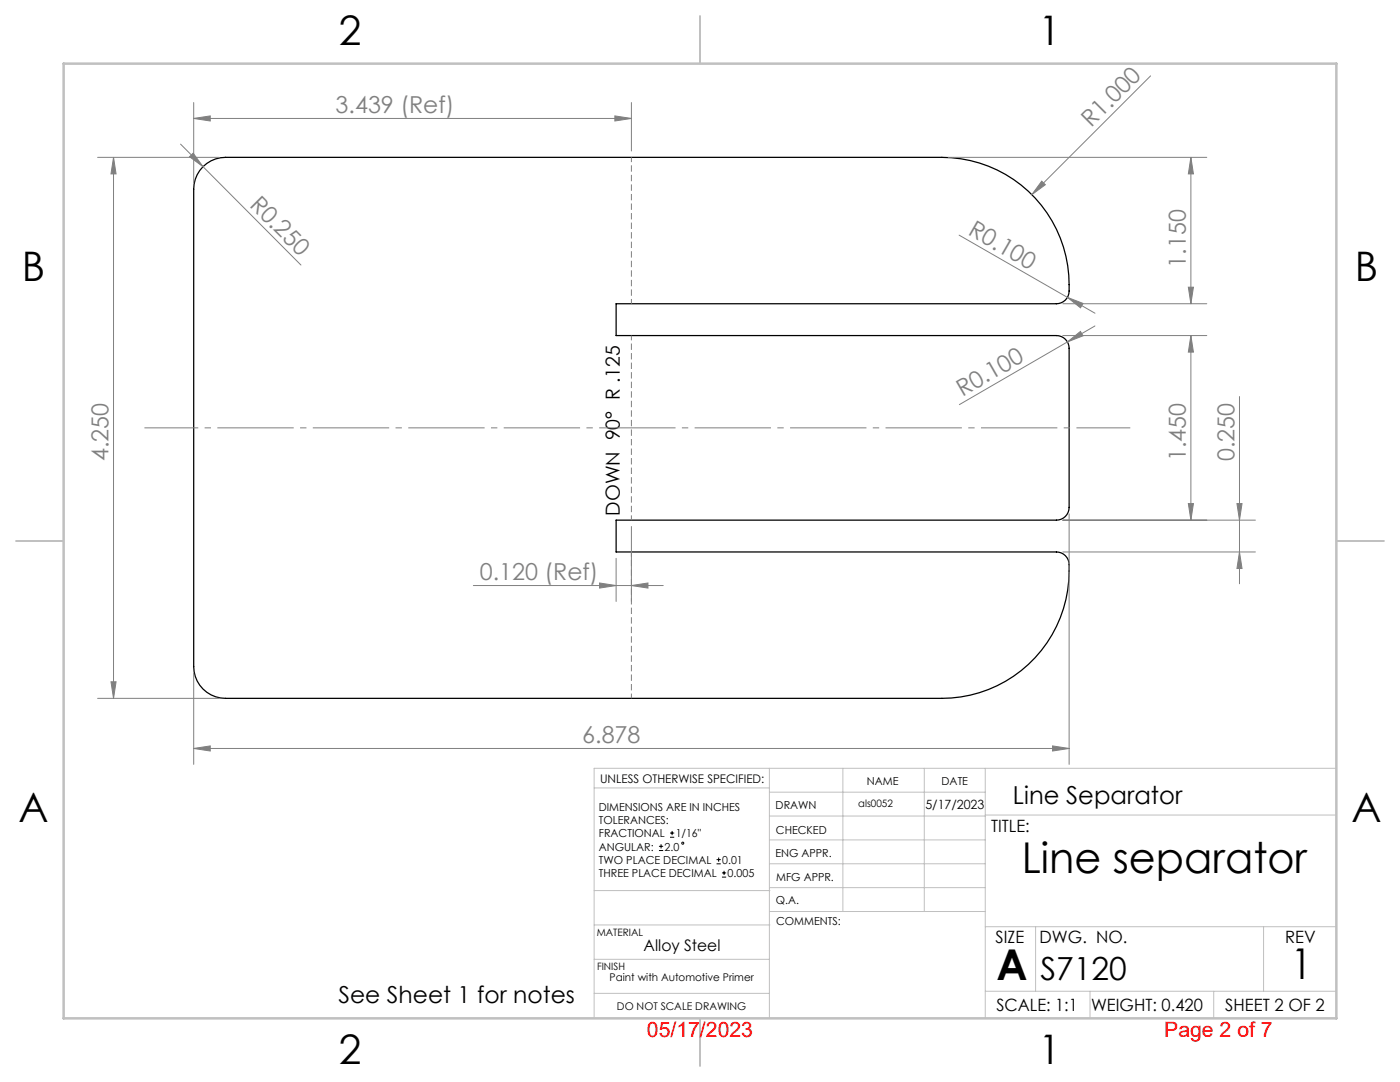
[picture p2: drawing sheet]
<svg xmlns="http://www.w3.org/2000/svg" width="279mm" height="216mm" viewBox="0 0 279 216" stroke-linecap="round" stroke-linejoin="round" font-family="sans-serif">
<path d="M40.5 33.3a6.4 6.4 0 0 1 4.5-1.9h143a25.4 25.4 0 0 1 25.3 27.2 2.54 2.54 0 0 1-2.5 2h-87.8v6.4h87.8a2.54 2.54 0 0 1 2.6 2.5v31.7a2.54 2.54 0 0 1-2.6 2.6h-87.8v6.3h87.8a2.54 2.54 0 0 1 2.6 2.6 25.5 25.5 0 0 1-25.4 26.6h-143a6.3 6.3 0 0 1-6.3-6.3v-95.3a6.4 6.4 0 0 1 1.8-4.4z" fill="none" stroke="#000" stroke-width=".25"/>
<g fill="none" stroke="#000" stroke-width=".2">
<path d="M131.5 169.7h.8M131.5 168.9h.8M131.9 168.5v.8M133.7 167.1h.9M133.7 166.2h.9M134.1 165.8v.8M143 172.4h.8M143 171.5h.8M143.4 171.1v.8M144.1 175h.8M144.1 174.2h.8M144.5 173.8v.8"/>
<circle cx="136.3" cy="168.2" r=".21"/>
</g>
<g fill="none" stroke="#808080" stroke-width=".2">
<path d="M229.6 15.1l-23.7 23.7M19.5 31.4h24.2M22.7 31.4l.5 3.3h-1.1zM22.7 31.4v107.9M36 28.8l24.1 24.1M37.8 31.3l.7-.7 2 2.7zM38.7 23.6l3.3-.5v1zM38.7 20.5v16M38.7 23.6h87.3M122.7 23.1l3.3 .5-3.3 .5zM126 20.5v9.6M189.2 31.4h51.6"/>
<path d="M207.9 36.1l.7 .8-2.7 1.9zM237.7 31.4v29.2M237.7 31.4l.5 3.3h-1zM191.4 46.9l21.6 12.4M213 59.3l3.1 1.2-.5 .9zM213 59.3l5.5 3.2M237.2 57.3h1l-.5 3.3zM212.1 67h28.7M212.1 60.6h28.7M213 68.2l2.6-2.1 .5 .9zM218.5 65l-27 15.7M237.7 67l.5 3.3h-1z"/>
<path d="M237.7 67v36.8M247.4 79.1v37.4M94.5 116.8h37.9M119.7 116.3l3.3 .5-3.3 .5zM123 111.4v8.6M126 116.8l3.3-.5v1zM126 105.1v14.9M212.1 103.8h38.4M212.1 110.1h38.4M213.4 102.5v50M237.2 100.5h1l-.5 3.3zM246.9 100.5h1l-.5 3.3z"/>
<path d="M247.4 110.1l.5 3.3h-1zM19.5 139.3h24.2M22.1 136h1.1l-.5 3.3zM38.7 134.3v18.2M38.7 149.3l3.3-.5v1.1zM38.7 149.3h174.7M210.1 148.8l3.3 .5-3.3 .6z"/>
</g>
<path d="M225.6 85.4h-196.8" fill="none" stroke="#808080" stroke-width=".2" stroke-dasharray="15.2 1.3 1.3 1.3" stroke-dashoffset="4.5" stroke-linecap="butt"/>
<path d="M126 60.6v-29.2M126 103.8v-36.8M126 139.3v-29.2" fill="none" stroke="#808080" stroke-width=".2" stroke-dasharray="1.3 .6" stroke-dashoffset=".3" stroke-linecap="butt"/>
<g fill="none" stroke="#c0c0c0" stroke-width=".2">
<path d="M118.6 157.2h34.9M153.5 153.3v49.9M153.5 158.1h43.1M168.2 153.3v28.6M184.5 153.3v28.6M196.6 153.3v49.9M266.7 153.3h-148.1v49.9M118.6 177.7h35.1M153.5 167.6h43.1M153.5 162.8h43.1M153.5 172.4h43.1M153.5 177.1h43.1"/>
<path d="M196.6 162.6h70.1M118.6 198.2h34.9M118.6 191.4h34.9M118.6 184.6h35.1M153.7 181.9h42.9M196.6 197.8h70.1M196.6 184.9h70.1M206.7 184.9v12.9M217.5 197.8v5.4M242.2 197.8v5.4M252.2 184.9v12.9"/>
</g>
<path d="M139.7 3.2v9.5M3.2 107.9h9.5M266.7 107.9h9.5M139.7 203.2v9.5" fill="none" stroke="#c0c0c0" stroke-width=".25"/>
<path d="M12.7 12.7h254v190.5h-254z" fill="none" stroke="#c0c0c0" stroke-width=".5"/>
<g fill="#808080">
<path d="M213 59.3l3.1 1.2-.5 .9z"/>
<path d="M213 68.2l2.6-2.1 .5 .9z"/>
<path d="M207.9 36.1l.7 .8-2.7 1.9z"/>
<path d="M37.8 31.3l.7-.7 2 2.7z"/>
<path d="M119.7 116.3l3.3 .5-3.3 .5zM126 116.8l3.3-.5v1z"/>
<path d="M22.1 136h1.1l-.5 3.3zM22.7 31.4l.5 3.3h-1.1zM237.2 57.3h1l-.5 3.3zM237.7 31.4l.5 3.3h-1z"/>
<path d="M237.7 67l.5 3.3h-1zM237.2 100.5h1l-.5 3.3zM246.9 100.5h1l-.5 3.3zM247.4 110.1l.5 3.3h-1z"/>
<path d="M38.7 149.3l3.3-.5v1.1zM210.1 148.8l3.3 .5-3.3 .6zM38.7 23.6l3.3-.5v1zM122.7 23.1l3.3 .5-3.3 .5z"/>
</g>
<g font-size="8.5">
<text x="203.9" y="174.2">Line separator</text>
<text x="198.9" y="195.5">A</text>
<text x="257.6" y="195.4">1</text>
</g>
<g font-size="8.1">
<text x="67.6" y="8.9">2</text>
<text x="207.3" y="8.9">1</text>
<text x="4.4" y="56.2">B</text>
<text x="270.4" y="56.2">B</text>
<text x="3.7" y="164.1">A</text>
<text x="269.7" y="164.1">A</text>
<text x="67.6" y="212.4">2</text>
<text x="207.3" y="212.4">1</text>
</g>
<text font-size="6.3" x="207.6" y="195.6">S7120</text>
<text font-size="4.9" x="202.2" y="160.4">Line Separator</text>
<g font-size="4.7" fill="#808080">
<text x="67" y="22.6">3.439 (Ref)</text>
<text x="217.8" y="25.6" transform="rotate(-45 217.8 25.6)">R1.000</text>
<text x="49.6" y="41" transform="rotate(45 49.6 41)">R0.250</text>
<text x="193" y="46.7" transform="rotate(30 193 46.7)">R0.100</text>
<text x="236.7" y="53.4" transform="rotate(-90 236.7 53.4)">1.150</text>
<text x="192.1" y="79.2" transform="rotate(-30 192.1 79.2)">R0.100</text>
<text x="21.6" y="92.1" transform="rotate(-90 21.6 92.1)">4.250</text>
<text x="236.7" y="92.1" transform="rotate(-90 236.7 92.1)">1.450</text>
<text x="246.4" y="92.1" transform="rotate(-90 246.4 92.1)">0.250</text>
<text x="95.8" y="115.8">0.120 (Ref)</text>
<text x="116.2" y="148.3">6.878</text>
</g>
<text font-size="4.7" x="67.5" y="200.2">See Sheet 1 for notes</text>
<g font-size="4.2" fill="#f00">
<text x="129.1" y="207">05/17/2023</text>
<text x="232.3" y="207">Page 2 of 7</text>
</g>
<text font-size="3.9" x="123.7" y="102.9" transform="rotate(-90 123.7 102.9)">DOWN 90° R .125</text>
<g font-size="3.4">
<text x="197.8" y="166">TITLE:</text>
<text x="198.7" y="188.1">SIZE</text>
<text x="207.5" y="188.1">DWG. NO.</text>
<text x="256.5" y="188.2">REV</text>
<text x="198.8" y="201.7">SCALE: 1:1</text>
<text x="217.7" y="201.8">WEIGHT: 0.420</text>
<text x="244.5" y="201.7">SHEET 2 OF 2</text>
</g>
<text font-size="3.2" x="128.5" y="189.8">Alloy Steel</text>
<text font-size="2.5" x="184.7" y="161.4">5/17/2023</text>
<text font-size="2.4" x="119.8" y="156.2">UNLESS OTHERWISE SPECIFIED:</text>
<g font-size="2.2">
<text x="119.5" y="161.8">DIMENSIONS ARE IN INCHES</text>
<text x="154.8" y="161.4">DRAWN</text>
<text x="173" y="156.7">NAME</text>
<text x="187.9" y="156.7">DATE</text>
<text x="119.5" y="164.4">TOLERANCES:</text>
<text x="119.5" y="167.1">FRACTIONAL</text>
<text x="134.8" y="167.1">1/16&quot;</text>
<text x="154.9" y="166.3">CHECKED</text>
<text x="119.5" y="169.7">ANGULAR:</text>
<text x="119.5" y="172.4">TWO PLACE DECIMAL</text>
<text x="132.6" y="169.7">2.0</text>
<text x="144.1" y="172.4">0.01</text>
<text x="154.8" y="171">ENG APPR.</text>
<text x="119.5" y="175">THREE PLACE DECIMAL</text>
<text x="145.2" y="175">0.005</text>
<text x="154.9" y="175.7">MFG APPR.</text>
<text x="154.9" y="180.4">Q.A.</text>
<text x="154.9" y="184.6">COMMENTS:</text>
</g>
<g font-size="2.1">
<text x="121.7" y="195.8">Paint with Automotive Primer</text>
<text x="123.1" y="201.6">DO NOT SCALE DRAWING</text>
</g>
<g font-size="2">
<text x="171.3" y="161">als0052</text>
<text x="119.1" y="186.7">MATERIAL</text>
<text x="119.1" y="193.5">FINISH</text>
</g>
</svg>
